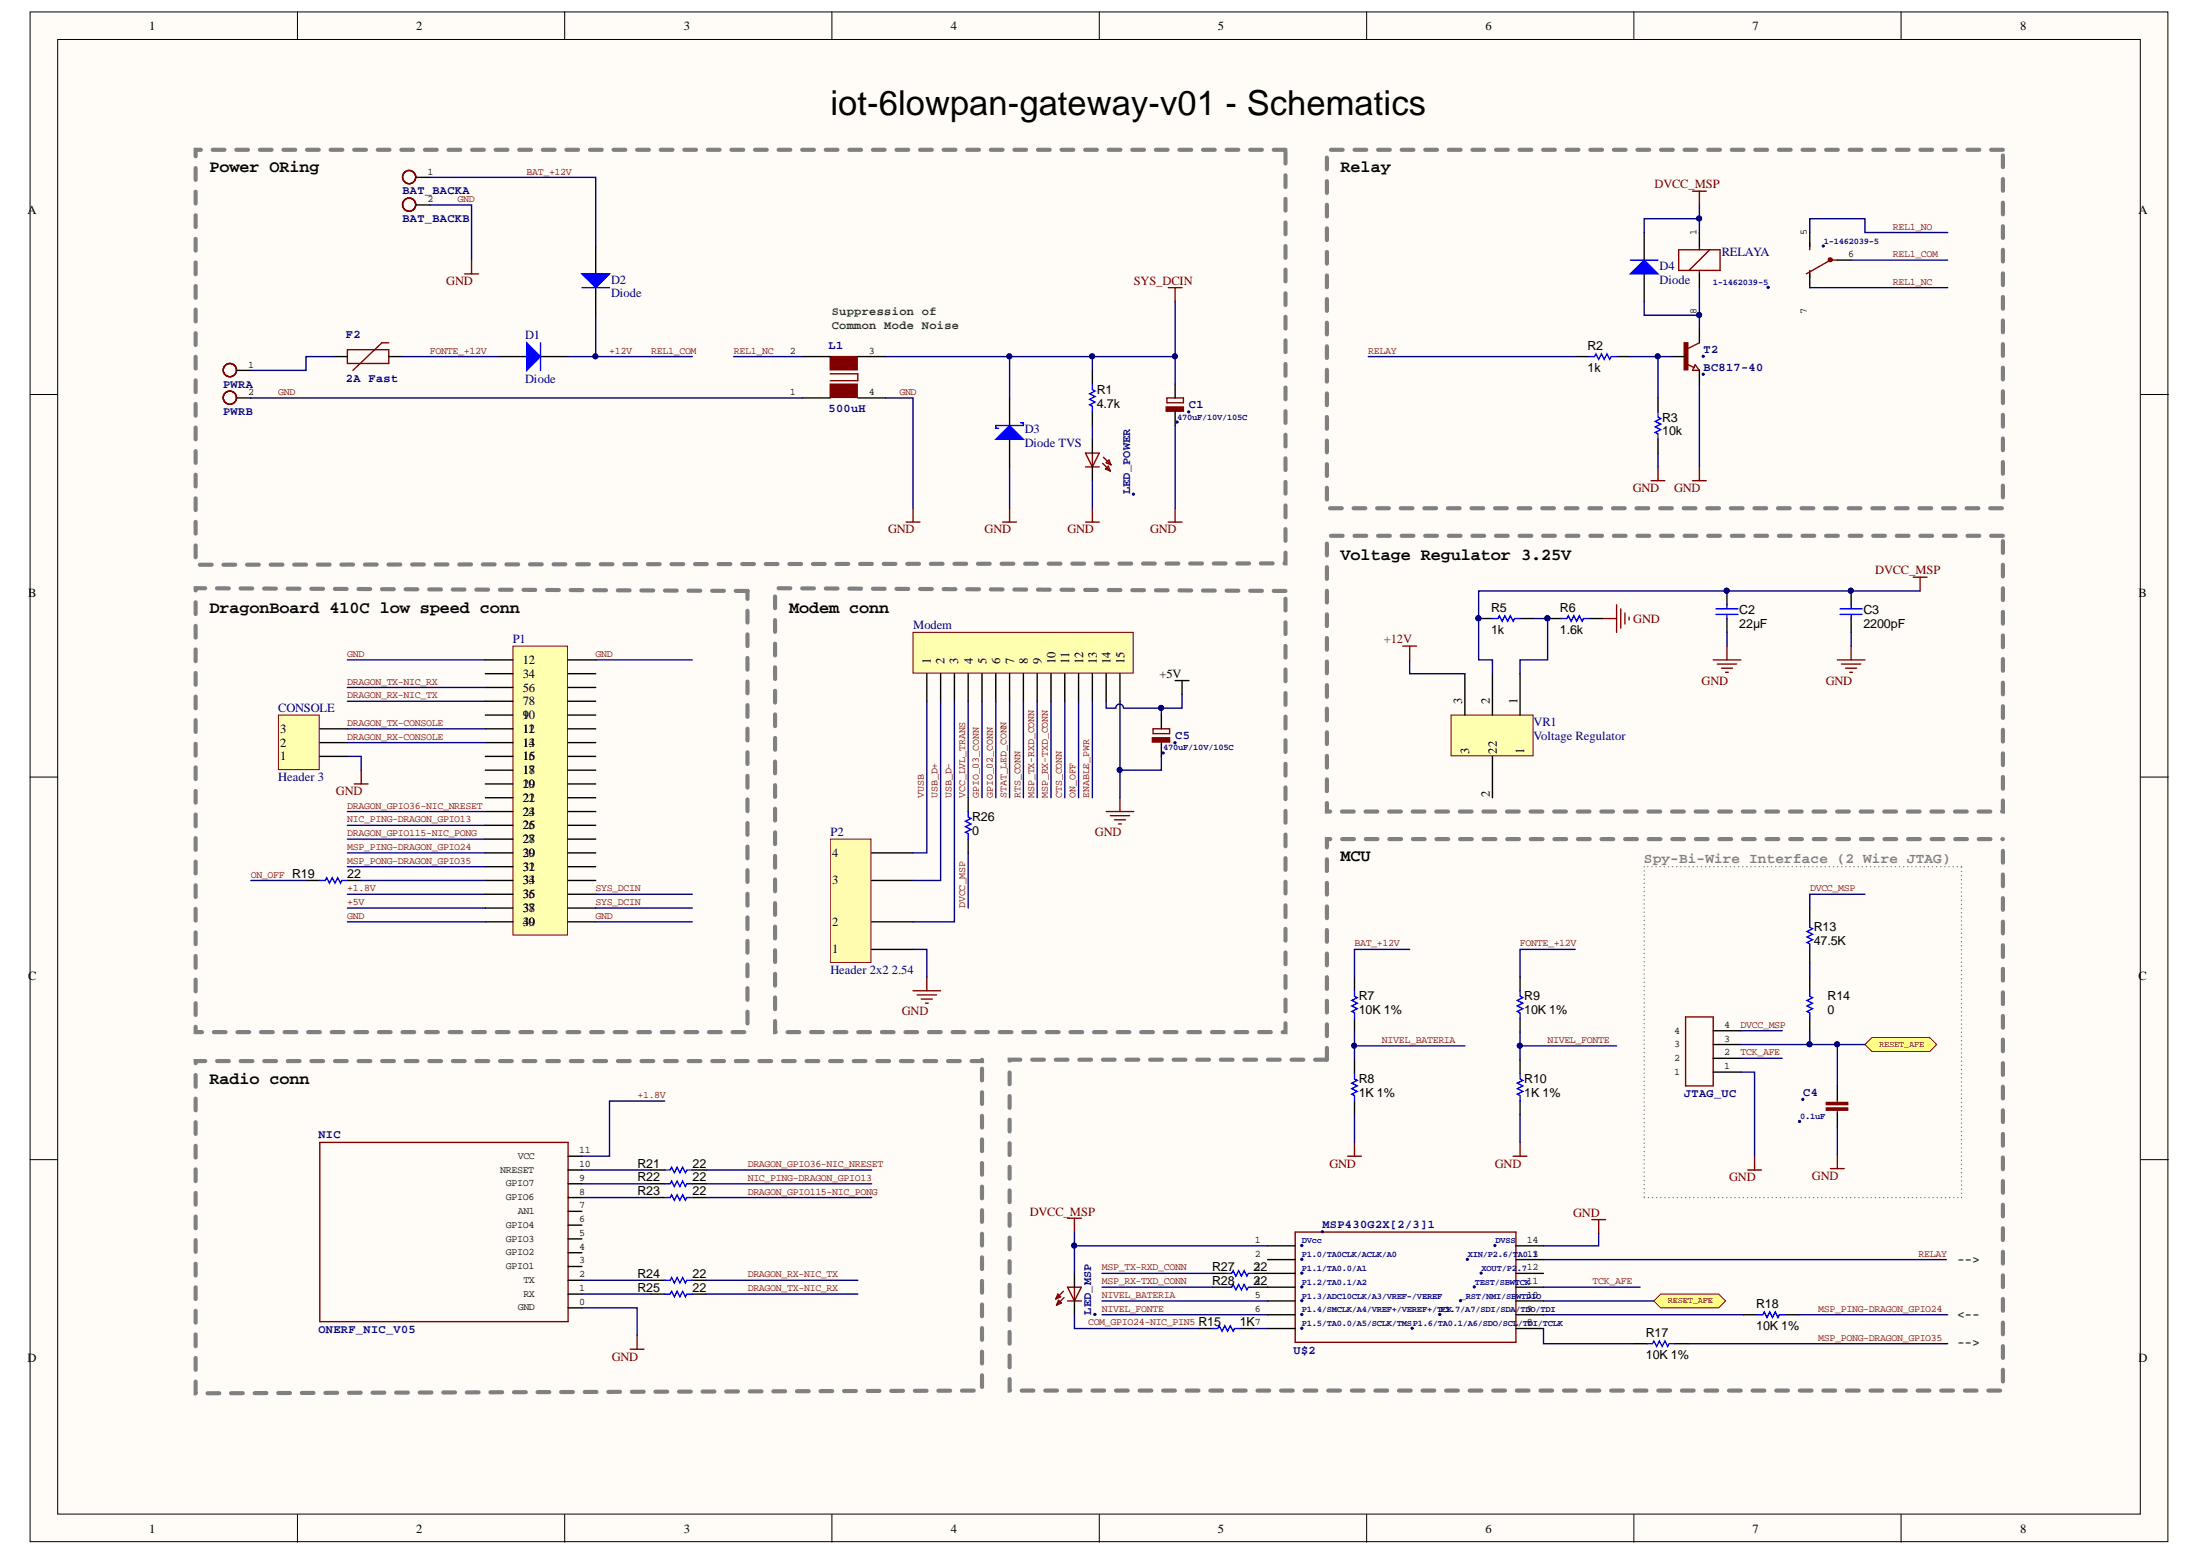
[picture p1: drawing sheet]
# Altium project gateway.PrjPcb
1 sheet, 48 parts. Net scope: flat (ports and power ports of the same name join across sheets).
Board file: gateway.PcbDoc

## Sheet gateway.SchDoc: oneRF_Base_COM_v04
size A3; Date: 2017-06-13 2:38:07 PM; SheetNumber: 1; PageSetup: Record=PageOptions¦CenterHorizontal=True¦CenterVertical=True¦PrintScale=0.70¦XCorrection=1.00¦YCorrection=1.00¦PrintKind=2¦BorderSize=5000000¦LeftOffset=0¦BottomOffset=0¦Orientation=2¦PaperLength=1000¦PaperWidth=1000¦Scale=100¦PaperSource=7¦PrintQuality=-3¦MediaType=1¦DitherType=10¦PrintScaleMode=0¦PaperKind=A4¦PaperIndex=9

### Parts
BAT_BACK  MKDSN1,5/2-5,08  [MKDSN1,5/2-5,08]  (value not drawn)  (parts A,B of 2)
C1  470uF/10V/105C  [E2,5-6,3]
C2  ValueDisplayed: 22µF  [0805_HV]  (hidden comment: C2012X5R1C226K125AC)
C3  ValueDisplayed: 2200pF  [0603]  (hidden comment: CL10B222KB8SFNC)
C4  0.1uF  [0603]
C5  470uF/10V/105C  [E2,5-6,3]
CONSOLE  Header 3  [HDR1X3]
D1  Diode  [SOD-80]
D2  Diode  [SOD-80]
D3  Diode TVS  [SMB]
D4  Diode  [SOD-80]
F2  2A Fast  [C1206]
JTAG_UC  CONECTOR_1X042.54MM  [HDR1X4]  (value not drawn)
L1  500uH  [WE-SL2_74422...]
LED_MSP  LED/WHITE/0603  [LED0603]  (value not drawn)
LED_POWER  LED/Red/0603  [LED0603]  (value not drawn)
Modem  oneRF_Modem_v01  [oneRF_Modem_v01]  (value not drawn)
NIC  ONERF_NIC_V05  [ONERF_NIC_V05]
P1  Header 20X2  [HDR2X20]  (value not drawn)
P2  Header 2x2 2.54  [HEADER2x2(2.54)]
PWR  MKDSN1,5/2-5,08  [MKDSN1,5/2-5,08]  (value not drawn)  (parts A,B of 2)
R1  value 4.7k  [0603]  (hidden comment: CRCW06031K00FKEA)
R2  value 1k  [0603]  (hidden comment: CRCW06031K00FKEA)
R3  value 10k  [0603]  (hidden comment: CRCW06031K00FKEA)
R5  value 1k  [0603]  (hidden comment: CRCW06031K00FKEA)
R6  value 1.6k  [0603]  (hidden comment: RC0603FR-071K6L)
R7  value 10K 1%  [0603]  (hidden comment: CRCW06031K00FKEA)
R8  value 1K 1%  [0603]  (hidden comment: CRCW06031K00FKEA)
R9  value 10K 1%  [0603]  (hidden comment: CRCW06031K00FKEA)
R10  value 1K 1%  [0603]  (hidden comment: CRCW06031K00FKEA)
R13  value 47.5K  [0603]  (hidden comment: CRCW06031K00FKEA)
R14  value 0  [0603]  (hidden comment: CRCW06031K00FKEA)
R15  value 1K  [0603]  (hidden comment: CRCW06031K00FKEA)
R17  value 10K 1%  [0603]  (hidden comment: CRCW06031K00FKEA)
R18  value 10K 1%  [0603]  (hidden comment: CRCW06031K00FKEA)
R19  value 22  [0603]  (hidden comment: CRCW06031K00FKEA)
R21  value 22  [0603]  (hidden comment: CRCW06031K00FKEA)
R22  value 22  [0603]  (hidden comment: CRCW06031K00FKEA)
R23  value 22  [0603]  (hidden comment: CRCW06031K00FKEA)
R24  value 22  [0603]  (hidden comment: CRCW06031K00FKEA)
R25  value 22  [0603]  (hidden comment: CRCW06031K00FKEA)
R26  value 0  [0603]  (hidden comment: CRCW06031K00FKEA)
R27  value 22  [0603]  (hidden comment: CRCW06031K00FKEA)
R28  value 22  [0603]  (hidden comment: CRCW06031K00FKEA)
RELAY  1-1462039-5  [1-1462039-5]  (parts A,B of 2)
T2  BC817-40  [SOT23_N]
U$2  MSP430G2231  [PW014_N]  (value not drawn)
VR1  Voltage Regulator  [SOT223]

### Blocks framed on the sheet
Power ORing: BAT_BACK C1 D1-D3 F2 L1 LED_POWER PWR R1
Relay: D4 R2 R3 RELAY T2
Voltage Regulator 3.25V: C2 C3 R5 R6 VR1
DragonBoard 410C low speed conn: CONSOLE P1 R19
Modem conn: C5 Modem P2 R26
MCU: LED_MSP R7-R10 R15 R17 R18 R27 R28 U$2
Spy-Bi-Wire Interface (2 Wire JTAG): C4 JTAG_UC R13 R14
Radio conn: NIC R21-R25

### Ports
RESET_AFE

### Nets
+5V: C5.+ Modem.14 P1.37
+12V: D1.2(K) D2.2(K) RELAY.6(COM) VR1.3  [also labelled REL1_COM]
DVCC_MSP: C2.1 C3.2 D4.2(K) JTAG_UC.4 LED_MSP.1(A) R5.1 R13.2 R26.1 RELAY.1 U$2.1 VR1.2
GND: BAT_BACK.2(KL) C1.- C2.2 C3.1 C4.2 C5.- CONSOLE.1 D3.1(A) JTAG_UC.1 L1.1 L1.4 LED_POWER.2(C) Modem.15 NIC.0(GND) P1.1 P1.2 P1.39 P1.40 P2.1 PWR.2(KL) R3.1 R6.2 R8.1 R10.1 T2.2(E) U$2.14
SYS_DCIN: C1.+ D3.2(K) L1.3 P1.36 P1.38 R1.2
+1.8V: NIC.11(VCC) P1.35
BAT_+12V: BAT_BACK.1(KL) D2.1(A) R7.2
COM_GPIO24-NIC_PIN5: LED_MSP.2(C) R15.2
CTS_CONN: Modem.11
DRAGON_GPIO36-NIC_NRESET: P1.23 R21.1
DRAGON_GPIO115-NIC_PONG: P1.27 R23.1
DRAGON_RX-CONSOLE: CONSOLE.2 P1.13
DRAGON_RX-NIC_TX: P1.7 R24.1
DRAGON_TX-CONSOLE: CONSOLE.3 P1.11
DRAGON_TX-NIC_RX: P1.5 R25.1
ENABLE_PWR: Modem.13
FONTE_+12V: D1.1(A) F2.2 R9.2
GPIO_02_CONN: Modem.6
GPIO_03_CONN: Modem.5
MSP_PING-DRAGON_GPIO24: P1.29 R18.1
MSP_PONG-DRAGON_GPIO35: P1.31 R17.1
MSP_RX-TXD_CONN: Modem.10 R28.2
MSP_TX-RXD_CONN: Modem.9 R27.2
NIC_PING-DRAGON_GPIO13: P1.25 R22.1
NIVEL_BATERIA: R7.1 R8.2 U$2.5
NIVEL_FONTE: R9.1 R10.2 U$2.6
ON_OFF: Modem.12 R19.2
REL1_NC: L1.2 RELAY.7(NC)
REL1_NO: RELAY.5(NO)
RELAY: R2.2 U$2.13
RTS_CONN: Modem.8
STAT_LED_CONN: Modem.7
TCK_AFE: JTAG_UC.2 U$2.11
USB_D+: Modem.2 P2.3
USB_D-: Modem.3 P2.2
VCC_LVL_TRANS: Modem.4 R26.2
VUSB: Modem.1 P2.4
NetC4_1: C4.1 JTAG_UC.3 R14.1 U$2.10 ; port RESET_AFE
NetD4_1: D4.1(A) RELAY.8 T2.3(C)
NetF2_1: F2.1 PWR.1(KL)
NetLED_POWER_1: LED_POWER.1(A) R1.1
NetNIC_1: NIC.1(RX) R25.2
NetNIC_2: NIC.2(TX) R24.2
NetNIC_8: NIC.8(GPIO6) R23.2
NetNIC_9: NIC.9(GPIO7) R22.2
NetNIC_10: NIC.10(NRESET) R21.2
NetP1_33: P1.33 R19.1
NetR2_1: R2.1 R3.2 T2.1(B)
NetR5_2: R5.2 R6.1 VR1.1
NetR13_1: R13.1 R14.2
NetR15_1: R15.1 U$2.7
NetR17_2: R17.2 U$2.8
NetR18_2: R18.2 U$2.9
NetR27_1: R27.1 U$2.3
NetR28_1: R28.1 U$2.4

Not connected (* = marked no-connect by the designer): NIC 3(GPIO1) 4(GPIO2) 5(GPIO3) 6(GPIO4) 7(AN1); P1 3 4 6 8 9 10 12 14 15 16 17 18 19 20 21 22 24 26 28 30 32 34; U$2 2 12

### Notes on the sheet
- iot-6lowpan-gateway-v01 - Schematics
- (near L1) Suppression of
  Common Mode Noise
- -->
- <--
- <-
- ->
